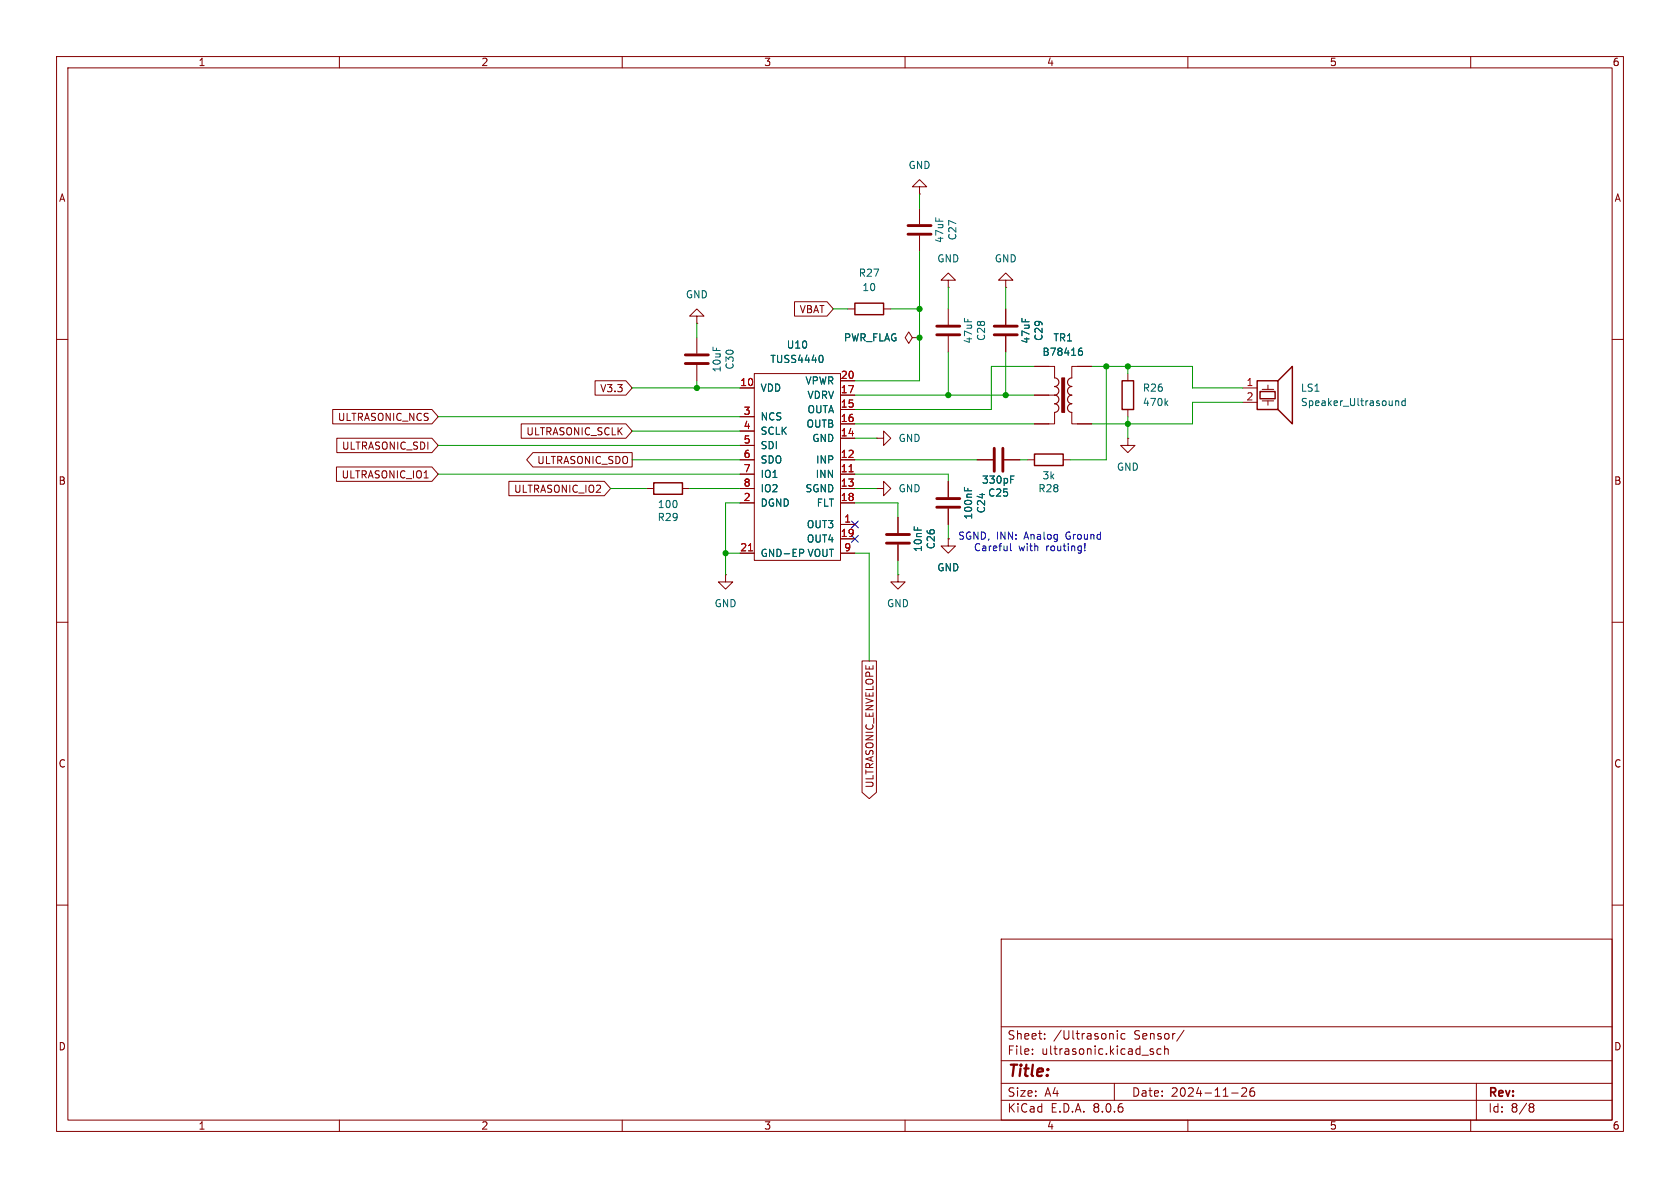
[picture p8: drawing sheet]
<svg xmlns="http://www.w3.org/2000/svg" width="297mm" height="210mm" viewBox="0 0 297 210" stroke-linecap="round" stroke-linejoin="round" font-family="sans-serif">
<g fill="none" stroke="#840000" stroke-width=".18">
<path d="M10 10h277v190h-277zM12 12h273v186h-273zM60 10v2M110 10v2M160 10v2M210 10v2M260 10v2M162.6 33h1.2l-1.2-1.2-1.3 1.2h1.3v1.3M162.6 34.3h.1M162.6 36.8v2.8M10 60h2M123.2 55.9h1.3l-1.3-1.3-1.3 1.3h1.3v1.3"/>
<path d="M123.2 57.2h.1M123.2 59.7v2.8M140.5 53.3h5.7l1.1 1.3-1.1 1.3h-5.7zM149.9 54.6h1.2M156.2 54.6h1.3M161.3 59.7l-.6-1-.7 1 .7 1 .6-1h1.3M162.6 59.7h.1M162.6 41.7v2.8M167.6 49.5h1.3l-1.3-1.2-1.2 1.2h1.2v1.3M167.6 50.8h.1M167.6 54.6v2.8M167.6 59.4v2.8"/>
<path d="M177.8 49.5h1.3l-1.3-1.2-1.3 1.2h1.3v1.3M177.8 50.8h.1M177.8 54.6v2.8M177.8 59.4v2.8M285 60h2M58.8 72.4h17.6l1.1 1.3-1.1 1.2h-17.6zM59.5 77.5h16.9l1.1 1.2-1.1 1.3h-16.9zM92.1 74.9h18.5l1.2 1.3-1.2 1.3h-18.5zM105.2 67.3h5.4l1.2 1.3-1.2 1.3h-5.4zM123.2 64.5v2.8M130.8 68.6h2.5M130.8 73.7h2.5"/>
<path d="M130.8 76.2h2.5M130.8 78.7h2.5M133.3 66h15.3v33.1h-15.3zM148.6 77.5h2.5M148.6 72.4h2.5M148.6 74.9h2.5M148.6 69.9h2.5M148.6 67.3h2.5M154.9 77.5h1.3v-1.3l1.3 1.3-1.3 1.2v-1.2M154.9 77.5h.1M182.9 64.8h3.5v2M182.9 69.9h2.5"/>
<path d="M186.4 72.9v2h-3.5M189.5 72.9v2h3.5M193 64.8h-3.5v2M199.4 77.5v1.2h1.3l-1.3 1.3-1.3-1.3h1.3M199.4 77.5h.1M199.4 66v1.3M199.4 72.4v1.3M219.7 68.6h2.5M219.7 71.1h2.5M223.1 70.9h2.1M223.1 68.8h2.1M224.2 68.1v.7"/>
<path d="M224.2 70.9v.7M59.5 82.5h16.9l1.1 1.3-1.1 1.3h-16.9zM90 85.1h16.8l1.1 1.3-1.1 1.2h-16.8zM94.2 80h17.6v2.6h-17.6l-1.1-1.3zM114.3 86.4h1.3M120.6 86.4h1.3M130.8 81.3h2.5M130.8 83.8h2.5M130.8 86.4h2.5M130.8 88.9h2.5M130.8 97.8h2.5M148.6 81.3h2.5"/>
<path d="M148.6 92.7h2.5M148.6 83.8h2.5M148.6 86.4h2.5M148.6 88.9h2.5M148.6 95.3h2.5M148.6 97.8h2.5M154.9 86.4h1.3v-1.3l1.3 1.3-1.3 1.2v-1.2M154.9 86.4h.1M158.7 91.4v2.8M158.7 96.3v2.8M167.6 95.3v1.2h1.3l-1.3 1.3-1.2-1.3h1.2M167.6 95.3h.1"/>
<path d="M167.6 85.1v2.8M167.6 89.9v2.8M172.7 81.3h2.8M177.5 81.3h2.8M181.6 81.3h1.3M188 81.3h1.2M10 110h2M128.3 101.6v1.3h1.2l-1.2 1.2-1.3-1.2h1.3M128.3 101.6h.1M152.4 116.8h2.5v23.3l-1.2 1.1-1.3-1.1zM158.7 101.6v1.3h1.3l-1.3 1.2-1.2-1.2h1.2M158.7 101.6h.1"/>
<path d="M285 110h2M10 160h2M285 160h2M177 166h108v32h-108zM60 198v2M110 198v2M160 198v2M177 194.5h108M177 191.5h108M177 187.5h108M177 181.5h108M182.5 186.3v.1"/>
<path d="M182.5 185.5v.1M184.7 183.6v.1M184.7 182.8v.1M196.7 182.8l.1 .9M197 191.5v3M197.5 182.2v.1M197.5 182.7v1M198.9 182.8l-.4-.1-.3 .3v.4l.1 .2h.6M203.4 185.8l.3 .1 .3 .2-.1 .2-.4 .1M203.4 185.5h.5M205.2 185.5l-.4-.1-.3 .3v.4l.2 .2h.5M205.9 185.5l.2-.1 .4 .1v.9"/>
<path d="M205.9 184.9v1.5M209.3 182.1l-1.3 2M210 198v2M217.7 193.2h1.2M219.5 192.4l.6-.1 .2 .1 .1 .3-.9 1.1h.9M221.7 192.3a.59 .59 0 0 0-.7 .6v.6l.1 .2 .4 .1 .2-.1 .1-.5-.1-.3h-.5l-.2 .3M260 198v2M261 191.5v6.5M270.6 195.1h.3l.3 .3-.3 .3M270.6 195.7h.3M270.9 195.7l.2 .2 .1 .4-.3 .3h-.3"/>
</g>
<g fill="none" stroke="#840000" stroke-width=".51">
<path d="M160.5 39.9h4.1M160.5 41.4h4.1M165.6 59.2h4.1M165.6 57.7h4.1M175.8 59.2h4M175.8 57.7h4M121.2 64.3h4M121.2 62.7h4M175.8 79.2v4.1M177.3 79.2v4.1M156.7 96h4.1M156.7 94.5h4.1"/>
<path d="M165.6 89.7h4.1M165.6 88.1h4.1"/>
</g>
<path d="M151.1 53.6h5.1v2h-5.1zM198.4 67.3h2v5.1h-2zM222.2 67.3h3.7v5.1h-3.7zM222.8 69.2h2.6v1.3h-2.6zM225.9 67.3l2.6-2.5v10.1l-2.6-2.5M115.6 85.3h5v2.1h-5zM182.9 80.3h5.1v2h-5.1z" fill="none" stroke="#840000" stroke-width=".25"/>
<g fill="none" stroke="#006464" stroke-width=".18">
<path d="M145.2 62.8a.79 .79 0 0 1 0 1.3M190.8 62.1l.3-.1 .3 .3-.1 .4h-.5M191.3 61.5l-.5 .2M206.1 71.2l.4 .5M206.5 70.9l-.5 .4M246.7 70.9v.8M246.7 71l.2-.1h.3l.1 .8M248.4 70.9h-.3l-.3 .2 .1 .5h.5M248.4 70.4v1.3M141.4 97.1h.4l.3 .2M142.1 97.5l-.3 .3h-.4M170.5 86.1v.7"/>
<path d="M171.1 86.3v.5M178.7 84.8h.4M178.7 84.1h.6"/>
</g>
<path d="M132.3 97.4h.7M150.1 83.4h.7" fill="none" stroke="#a90000" stroke-width=".18"/>
<path d="M186.4 66.8a.77 .77 0 0 1 .8 .8 .77 .77 0 0 1-.8 .7 .76 .76 0 0 1 .8 .8 .76 .76 0 0 1-.8 .7 .77 .77 0 0 1 .8 .8 .77 .77 0 0 1-.8 .8 .76 .76 0 0 1 .8 .7 .76 .76 0 0 1-.8 .8M189.5 69.9a.76 .76 0 0 0-.8 .7 .76 .76 0 0 0 .8 .8 .77 .77 0 0 0-.8 .7 .77 .77 0 0 0 .8 .8M189.5 66.8a.76 .76 0 0 0-.8 .8 .76 .76 0 0 0 .8 .7 .76 .76 0 0 0-.8 .8 .76 .76 0 0 0 .8 .8" fill="none" stroke="#840000" stroke-width=".2"/>
<g fill="#840000" stroke="#840000" stroke-width=".18">
<path d="M187.7 66.8h.5v6.1h-.5z"/>
<path d="M185.4 69.9h1z"/>
</g>
<path d="M178.6 96.1v1.1l.2 .2M191.7 96.2l.1 .7M191.8 97.2v.2M191.8 96.1v.8M191.8 96.2v.7" fill="none" stroke="#0000c2" stroke-width=".18"/>
<g fill="none" stroke="#009600" stroke-width=".18">
<path d="M162.6 34.3v2.5M123.2 57.2v2.5M147.3 54.6h2.6M157.5 54.6h5.1M162.6 44.5v22.8h-11.5M167.6 50.8v3.8M177.8 50.8v3.8M77.5 73.7h53.3M77.5 78.7h53.3M111.8 76.2h19M111.8 68.6h19M123.2 67.3v1.3"/>
<path d="M151.1 74.9h31.8M151.1 77.5h3.8M151.1 69.9h31.8M167.6 62.2v7.7M177.8 62.2v7.7M182.9 64.8h-7.6v7.6h-24.2M193 64.8h17.8v3.8h8.9M195.6 64.8v16.5h-6.4M199.4 64.8v1.2M199.4 73.7v3.8M219.7 71.1h-8.9v3.8h-17.8M77.5 83.8h53.3"/>
<path d="M107.9 86.4h6.4M111.8 81.3h19M121.9 86.4h8.9M128.3 97.8h2.5M130.8 88.9h-2.5v12.7M151.1 83.8h16.5v1.3M151.1 88.9h7.6v2.5M151.1 86.4h3.8M151.1 81.3h21.6M151.1 97.8h2.6v19M158.7 99.1v2.5M167.6 92.7v2.6"/>
<path d="M180.3 81.3h1.3"/>
</g>
<path d="M150.5 92.1l1.2 1.2M150.5 94.6l1.2 1.3M151.7 92.1l-1.2 1.2M151.7 94.6l-1.2 1.3" fill="none" stroke="#000084" stroke-width=".18"/>
<g fill="#009600" stroke="#009600" stroke-width=".18">
<circle cx="177.8" cy="69.9" r=".46"/>
<circle cx="199.4" cy="74.9" r=".46"/>
<circle cx="199.4" cy="64.8" r=".46"/>
<circle cx="195.6" cy="64.8" r=".46"/>
<circle cx="128.3" cy="97.8" r=".46"/>
<circle cx="162.6" cy="59.7" r=".46"/>
<circle cx="162.6" cy="54.6" r=".46"/>
<circle cx="167.6" cy="69.9" r=".46"/>
<circle cx="123.2" cy="68.6" r=".46"/>
</g>
<text font-size="2.8" fill="#840000" x="178" y="190.9">Title:</text>
<g font-size="2.1" fill="#840000">
<text x="178" y="184">Sheet:</text>
<text x="186.2" y="184">/Ultrasonic</text>
<text x="200.5" y="184">Sensor/</text>
<text x="178" y="186.7">File:</text>
<text x="184.1" y="186.7">ultrasonic.kicad_sch</text>
<text x="178" y="196.9">KiCad</text>
<text x="178" y="194.1">Size:</text>
<text x="184.7" y="194.1">A4</text>
<text x="185.7" y="196.9">E.D.A.</text>
<text x="193.3" y="196.9">8.0.6</text>
<text x="200" y="194.1">Date:</text>
<text x="207" y="194.1">2024-11-26</text>
<text x="263" y="194.3">Rev:</text>
<text x="263" y="196.9">Id:</text>
<text x="267.1" y="196.9">8/8</text>
</g>
<g font-size="1.8" fill="#840000">
<text x="35" y="11.9">1</text>
<text x="85" y="11.9">2</text>
<text x="135" y="11.9">3</text>
<text x="185" y="11.9">4</text>
<text x="235" y="11.9">5</text>
<text x="285" y="11.9">6</text>
<text x="10.3" y="35.9">A</text>
<text x="285.3" y="35.9">A</text>
<text x="141.3" y="55.6">VBAT</text>
<text x="106" y="69.5">V3.3</text>
<text x="59.6" y="74.6">ULTRASONIC_NCS</text>
<text x="93" y="77.2">ULTRASONIC_SCLK</text>
<text x="60.4" y="79.7">ULTRASONIC_SDI</text>
<text x="94.9" y="82.2">ULTRASONIC_SDO</text>
<text x="10.3" y="85.9">B</text>
<text x="60.3" y="84.8">ULTRASONIC_IO1</text>
<text x="90.8" y="87.3">ULTRASONIC_IO2</text>
<text x="285.3" y="85.9">B</text>
<text x="10.3" y="135.9">C</text>
<text x="285.3" y="135.9">C</text>
<text x="154.6" y="139.4" transform="rotate(-90 154.6 139.4)">ULTRASONIC_ENVELOPE</text>
<text x="10.3" y="185.9">D</text>
<text x="285.3" y="185.9">D</text>
<text x="35" y="199.9">1</text>
<text x="85" y="199.9">2</text>
<text x="135" y="199.9">3</text>
<text x="185" y="199.9">4</text>
<text x="235" y="199.9">5</text>
<text x="285" y="199.9">6</text>
</g>
<g font-size="1.8" fill="#006464">
<text x="160.5" y="30.1">GND</text>
<text x="165.6" y="46.6">GND</text>
<text x="167" y="43.1" transform="rotate(-90 167 43.1)">47uF</text>
<text x="169.3" y="42.6" transform="rotate(-90 169.3 42.6)">C27</text>
<text x="175.8" y="46.6">GND</text>
<text x="121.2" y="52.9">GND</text>
<text x="151.7" y="49.1">R27</text>
<text x="152.4" y="51.7">10</text>
<text x="127.6" y="65.9" transform="rotate(-90 127.6 65.9)">10uF</text>
<text x="129.9" y="65.4" transform="rotate(-90 129.9 65.4)">C30</text>
<text x="136.1" y="64.4">TUSS4440</text>
<text x="139" y="61.8">U10</text>
<text x="149.1" y="60.6">PWR_FLAG</text>
<text x="172.1" y="60.9" transform="rotate(-90 172.1 60.9)">47uF</text>
<text x="174.3" y="60.4" transform="rotate(-90 174.3 60.4)">C28</text>
<text x="182.2" y="60.9" transform="rotate(-90 182.2 60.9)">47uF</text>
<text x="184.2" y="63.1">B78416</text>
<text x="184.5" y="60.4" transform="rotate(-90 184.5 60.4)">C29</text>
<text x="186.1" y="60.6">TR1</text>
<text x="134.4" y="69.4">VDD</text>
<text x="142.3" y="68.2">VPWR</text>
<text x="142.7" y="70.7">VDRV</text>
<text x="201.9" y="69.4">R26</text>
<text x="201.9" y="72">470k</text>
<text x="229.9" y="69.4">LS1</text>
<text x="229.9" y="72">Speaker_Ultrasound</text>
<text x="134.4" y="74.5">NCS</text>
<text x="134.4" y="77.1">SCLK</text>
<text x="142.5" y="75.8">OUTB</text>
<text x="142.7" y="73.3">OUTA</text>
<text x="134.4" y="79.6">SDI</text>
<text x="134.4" y="82.1">SDO</text>
<text x="143.5" y="78.3">GND</text>
<text x="144.2" y="82.1">INP</text>
<text x="158.8" y="78.3">GND</text>
<text x="197.4" y="83.4">GND</text>
<text x="134.4" y="89.8">DGND</text>
<text x="134.4" y="84.7">IO1</text>
<text x="134.4" y="87.2">IO2</text>
<text x="142.3" y="87.2">SGND</text>
<text x="144.1" y="84.7">INN</text>
<text x="144.3" y="89.8">FLT</text>
<text x="158.8" y="87.2">GND</text>
<text x="173.5" y="85.7">330pF</text>
<text x="174.6" y="88">C25</text>
<text x="183.5" y="87.2">R28</text>
<text x="184.2" y="84.9">3k</text>
<text x="116.2" y="92.3">R29</text>
<text x="116.2" y="90">100</text>
<text x="142.5" y="93.6">OUT3</text>
<text x="172.1" y="91.9" transform="rotate(-90 172.1 91.9)">100nF</text>
<text x="174.3" y="90.8" transform="rotate(-90 174.3 90.8)">C24</text>
<text x="134.4" y="98.7">GND-EP</text>
<text x="142.5" y="96.1">OUT4</text>
<text x="142.7" y="98.7">VOUT</text>
<text x="163.2" y="97.7" transform="rotate(-90 163.2 97.7)">10nF</text>
<text x="165.5" y="97.2" transform="rotate(-90 165.5 97.2)">C26</text>
<text x="165.6" y="101.2">GND</text>
<text x="126.2" y="107.5">GND</text>
<text x="156.7" y="107.5">GND</text>
</g>
<g font-size="1.8" fill="#a90000">
<text x="130.8" y="68.3">10</text>
<text x="148.5" y="69.6">17</text>
<text x="148.5" y="67.1">20</text>
<text x="220.3" y="68.3">1</text>
<text x="220.3" y="70.9">2</text>
<text x="131.4" y="73.4">3</text>
<text x="131.4" y="75.9">4</text>
<text x="148.5" y="77.2">14</text>
<text x="148.5" y="72.1">15</text>
<text x="148.5" y="74.7">16</text>
<text x="131.4" y="78.5">5</text>
<text x="131.4" y="81">6</text>
<text x="131.4" y="83.6">7</text>
<text x="148.5" y="83.6">11</text>
<text x="148.5" y="81">12</text>
<text x="131.4" y="88.6">2</text>
<text x="131.4" y="86.1">8</text>
<text x="148.5" y="86.1">13</text>
<text x="148.5" y="88.6">18</text>
<text x="148.5" y="95">19</text>
<text x="149.2" y="92.5">1</text>
<text x="130.8" y="97.5">21</text>
<text x="149.2" y="97.5">9</text>
</g>
<g font-size="1.8" fill="#0000c2">
<text x="169.3" y="95.6">SGND,</text>
<text x="176.1" y="95.6">INN:</text>
<text x="181.2" y="95.6">Analog</text>
<text x="188.7" y="95.6">Ground</text>
<text x="172.1" y="97.6">Careful</text>
<text x="180.1" y="97.6">with</text>
<text x="185.1" y="97.6">routing!</text>
</g>
</svg>
